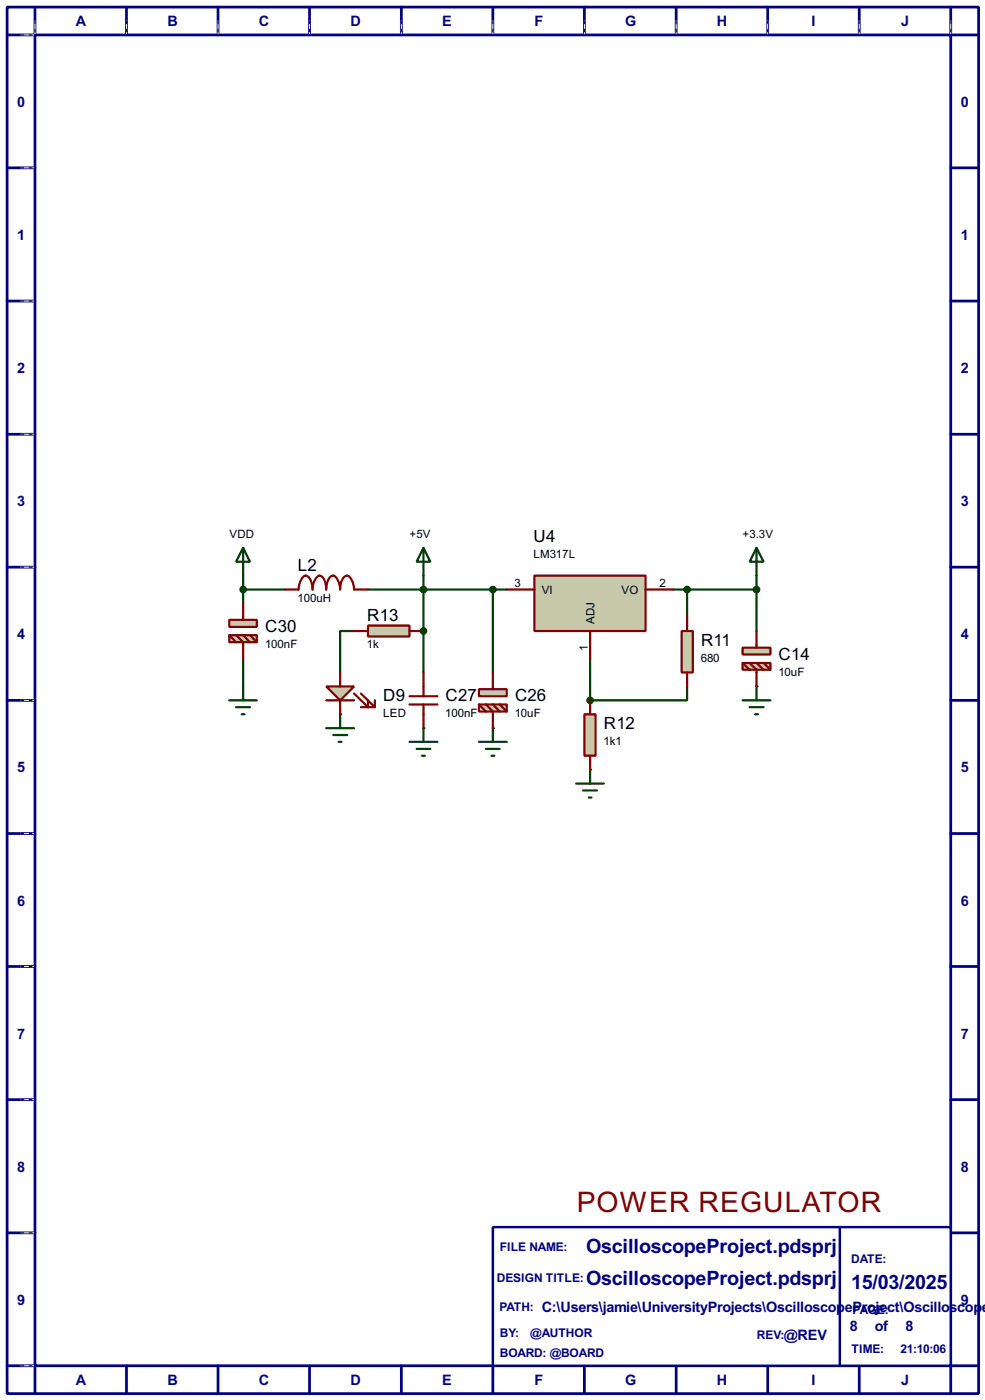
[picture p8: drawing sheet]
<svg xmlns="http://www.w3.org/2000/svg" width="180mm" height="256mm" viewBox="0 0 180 256" stroke-linecap="round" stroke-linejoin="round" font-family="sans-serif">
<g fill="none" stroke="#000080" stroke-width=".5">
<path d="M1.3 1.3h177.8v254h-177.8zM6.4 6.4h167.6v243.8h-167.6zM6.4 1.3v5.1h-5.1M23.2 1.3v5.1M39.9 1.3v5.1M56.7 1.3v5.1M73.5 1.3v5.1M90.2 1.3v5.1M107 1.3v5.1M123.8 1.3v5.1M140.5 1.3v5.1M157.3 1.3v5.1"/>
<path d="M174 1.3v5.1h5.1M1.3 30.8h5.1M174 30.8h5.1M1.3 55.2h5.1M174 55.2h5.1M1.3 79.6h5.1M174 79.6h5.1M1.3 103.9h5.1M174 103.9h5.1M1.3 128.3h5.1M174 128.3h5.1M1.3 152.7h5.1"/>
<path d="M174 152.7h5.1M1.3 177.1h5.1M174 177.1h5.1M1.3 201.5h5.1M174 201.5h5.1M1.3 225.9h5.1M174 225.9h5.1M1.3 250.2h5.1v5.1M23.2 250.2v5.1M39.9 250.2v5.1M56.7 250.2v5.1M73.5 250.2v5.1"/>
<path d="M90.2 250.2v5.1M107 250.2v5.1M123.8 250.2v5.1M140.5 250.2v5.1M157.3 250.2v5.1M179.1 250.2h-5.1v5.1"/>
</g>
<g fill="none" stroke="#fff" stroke-width=".18">
<path d="M3.9 6.4h2.3M6.4 3.9v2.3M23.2 3.9v2.3M39.9 3.9v2.3M56.7 3.9v2.3M73.5 3.9v2.3M90.2 3.9v2.3M107 3.9v2.3M123.8 3.9v2.3M140.5 3.9v2.3M157.3 3.9v2.3M174 3.9v2.3"/>
<path d="M3.9 30.8h2.3M3.9 55.2h2.3M3.9 79.6h2.3M3.9 103.9h2.3M3.9 128.3h2.3M3.9 152.7h2.3M3.9 177.1h2.3M3.9 201.5h2.3M3.9 225.9h2.3M3.9 250.2h2.3"/>
</g>
<g fill="none" stroke="#000" stroke-width=".18" stroke-dasharray=".5 1">
<path d="M3.9 6.4h2.3M6.4 3.9v2.3M23.2 3.9v2.3M39.9 3.9v2.3M56.7 3.9v2.3M73.5 3.9v2.3M90.2 3.9v2.3M107 3.9v2.3M123.8 3.9v2.3M140.5 3.9v2.3M157.3 3.9v2.3M174 3.9v2.3"/>
<path d="M3.9 30.8h2.3M3.9 55.2h2.3M3.9 79.6h2.3M3.9 103.9h2.3M3.9 128.3h2.3M3.9 152.7h2.3M3.9 177.1h2.3M3.9 201.5h2.3M3.9 225.9h2.3M3.9 250.2h2.3"/>
</g>
<path d="M90.2 224.8h83.8v25.4h-83.8z" fill="#fff" stroke="#000080" stroke-width=".45"/>
<path d="M153.7 224.8v25.4" fill="none" stroke="#000080" stroke-width=".45"/>
<circle cx="138.5" cy="125.8" r=".2" fill="#004000"/>
<path d="M108 120.7v7.6h17.8v-2.5" fill="none" stroke="#004000" stroke-width=".4"/>
<g fill="#004000">
<circle cx="108" cy="141" r=".2"/>
<circle cx="108" cy="128.3" r=".2"/>
<circle cx="90.2" cy="133.4" r=".2"/>
<circle cx="77.5" cy="115.6" r=".2"/>
</g>
<path d="M64.8 115.6h-2.5v7.6" fill="none" stroke="#004000" stroke-width=".4"/>
<circle cx="62.3" cy="130.9" r=".2" fill="#004000"/>
<path d="M77.5 115.6v7.6" fill="none" stroke="#004000" stroke-width=".4"/>
<circle cx="77.5" cy="133.4" r=".2" fill="#004000"/>
<path d="M44.5 108h7.6M44.5 105.5v5M67.4 108h25.4M77.5 105.5v10.1M90.2 108v15.2M123.2 108h15.3M125.8 108v5.1M138.5 105.5v10.1M44.5 120.7v5.1" fill="none" stroke="#004000" stroke-width=".4"/>
<path d="M97.8 105.5h20.4v10.1h-20.4z" fill="#c8c8aa" stroke="#800000" stroke-width=".4"/>
<path d="M92.8 108h5M108 115.6v5.1M118.2 108h5" fill="none" stroke="#800000" stroke-width=".4"/>
<path d="M124.8 115.6h2v7.6h-2z" fill="#c8c8aa" stroke="#800000" stroke-width=".4"/>
<path d="M125.8 113.1v2.5M125.8 123.2v2.6" fill="none" stroke="#800000" stroke-width=".4"/>
<path d="M138.5 100.4l1.3 2.5h-2.6zM138.5 100.4v5.1M135.9 128.3h5.1M137.2 129.6h2.6M138.2 130.9h.5M138.5 125.8v2.5" fill="none" stroke="#004000" stroke-width=".4"/>
<g fill="#c8c8aa" stroke="#800000" stroke-width=".4">
<path d="M135.9 118.7h5.1v1.2h-5.1z"/>
<path d="M135.9 121.5h5.1v1.2h-5.1z"/>
</g>
<path d="M138.5 115.6v3.1M135.9 121.5l1.3 1.2M137.2 121.5l1.3 1.2v3.1M138.5 121.5l1.3 1.2M139.8 121.5l1.2 1.2" fill="none" stroke="#800000" stroke-width=".4"/>
<circle cx="108" cy="128.3" r=".5" fill="#004000" stroke="#004000" stroke-width=".4"/>
<path d="M105.5 143.6h5M106.7 144.8h2.6M107.8 146.1h.5M108 141v2.6" fill="none" stroke="#004000" stroke-width=".4"/>
<path d="M107 130.9h2v7.6h-2z" fill="#c8c8aa" stroke="#800000" stroke-width=".4"/>
<path d="M108 128.3v2.6M108 138.5v2.5" fill="none" stroke="#800000" stroke-width=".4"/>
<path d="M87.7 135.9h5.1M89 137.2h2.5M90 138.5h.5M90.2 133.4v2.5" fill="none" stroke="#004000" stroke-width=".4"/>
<g fill="#c8c8aa" stroke="#800000" stroke-width=".4">
<path d="M87.7 126.3h5.1v1.3h-5.1z"/>
<path d="M87.7 129.1h5.1v1.3h-5.1z"/>
</g>
<path d="M87.7 129.1l1.3 1.3M89 129.1l1.2 1.3v3M90.2 123.2v3.1M90.2 129.1l1.3 1.3M91.5 129.1l1.3 1.3" fill="none" stroke="#800000" stroke-width=".4"/>
<path d="M67.4 114.6h7.6v2h-7.6z" fill="#c8c8aa" stroke="#800000" stroke-width=".4"/>
<path d="M64.8 115.6h2.6M75 115.6h2.5" fill="none" stroke="#800000" stroke-width=".4"/>
<path d="M77.5 100.4l1.3 2.5h-2.5zM77.5 100.4v5.1M59.7 133.4h5.1M61 134.7h2.6M62 135.9h.5M62.3 130.9v2.5" fill="none" stroke="#004000" stroke-width=".4"/>
<circle cx="77.5" cy="115.6" r=".5" fill="#004000" stroke="#004000" stroke-width=".4"/>
<path d="M59.7 125.8h5.1l-2.5 2.5z" fill="#c8c8aa" stroke="#800000" stroke-width=".4"/>
<path d="M52.1 108h2.6a2.68 2.68 0 0 1 1.2-2.5 2.33 2.33 0 0 1 1.3 2.5 2.68 2.68 0 0 1 1.3-2.5 1.47 1.47 0 0 1 1 1.3l.2 1.2a2.33 2.33 0 0 1 1.3-2.5 2.68 2.68 0 0 1 1.3 2.5 3.1 3.1 0 0 1 .9-2.5 .88 .88 0 0 1 1.2 .7l.3 1.2 .1 .6h2.6M59.7 128.3h5.1M62.3 123.2v2.6M62.3 128.3v2.6M64.8 127.1l2.6 2.5v-1.3M66.1 127.1l2.5 2.5M66.1 129.6h2.5M68.6 128.3v1.3M75 127.6h5.1M75 129.1h5.1M77.5 123.2v4.4M77.5 129.1v4.3" fill="none" stroke="#800000" stroke-width=".4"/>
<path d="M42 128.3h5M43.2 129.6h2.6M44.3 130.9h.5M44.5 125.8v2.5M75 135.9h5.1M76.3 137.2h2.5M77.3 138.5h.5M77.5 133.4v2.5" fill="none" stroke="#004000" stroke-width=".4"/>
<g fill="#004000" stroke="#004000" stroke-width=".4">
<circle cx="77.5" cy="108" r=".5"/>
<circle cx="90.2" cy="108" r=".5"/>
<circle cx="125.7" cy="108" r=".5"/>
<circle cx="138.4" cy="108" r=".5"/>
</g>
<g fill="#c8c8aa" stroke="#800000" stroke-width=".4">
<path d="M42 113.6h5v1.3h-5z"/>
<path d="M42 116.4h5v1.3h-5z"/>
</g>
<path d="M42 116.4l1.2 1.3M43.2 116.4l1.3 1.3v3M44.5 110.5v3.1M44.5 116.4l1.3 1.3M45.8 116.4l1.2 1.3" fill="none" stroke="#800000" stroke-width=".4"/>
<path d="M44.5 100.4l1.3 2.5h-2.6zM44.5 100.4v5.1" fill="none" stroke="#004000" stroke-width=".4"/>
<circle cx="44.5" cy="108" r=".5" fill="#004000" stroke="#004000" stroke-width=".4"/>
<text font-size="5.8" fill="#800000" x="105.5" y="222">POWER REGULATOR</text>
<g font-size="4.1" fill="#000080">
<text x="107.3" y="229.5">OscilloscopeProject.pdsprj</text>
<text x="107.3" y="235.4">OscilloscopeProject.pdsprj</text>
<text x="155.8" y="236.1">15/03/2025</text>
</g>
<g font-size="3.5">
<text x="97.7" y="99.3">U4</text>
<text x="54.5" y="104.7">L2</text>
<text x="67.2" y="113.8">R13</text>
<text x="48.6" y="115.8">C30</text>
<text x="128.3" y="118.3">R11</text>
<text x="142.5" y="120.9">C14</text>
<text x="70.2" y="128.5">D9</text>
<text x="81.6" y="128.5">C27</text>
<text x="94.3" y="128.5">C26</text>
<text x="110.5" y="133.6">R12</text>
</g>
<g font-size="3" fill="#000080">
<text x="13.9" y="4.9">A</text>
<text x="30.6" y="4.9">B</text>
<text x="47.4" y="4.9">C</text>
<text x="64.1" y="4.9">D</text>
<text x="80.9" y="4.9">E</text>
<text x="97.8" y="4.9">F</text>
<text x="114.4" y="4.9">G</text>
<text x="131.2" y="4.9">H</text>
<text x="148.5" y="4.9">I</text>
<text x="164.9" y="4.9">J</text>
<text x="3.2" y="19.5">0</text>
<text x="175.9" y="19.5">0</text>
<text x="3.2" y="44">1</text>
<text x="175.9" y="44">1</text>
<text x="3.2" y="68.4">2</text>
<text x="175.9" y="68.4">2</text>
<text x="3.2" y="92.7">3</text>
<text x="175.9" y="92.7">3</text>
<text x="3.2" y="117.1">4</text>
<text x="175.9" y="117.1">4</text>
<text x="3.2" y="141.5">5</text>
<text x="175.9" y="141.5">5</text>
<text x="3.2" y="165.9">6</text>
<text x="175.9" y="165.9">6</text>
<text x="3.2" y="190.3">7</text>
<text x="175.9" y="190.3">7</text>
<text x="3.2" y="214.7">8</text>
<text x="175.9" y="214.7">8</text>
<text x="3.2" y="239.1">9</text>
<text x="175.9" y="239.1">9</text>
<text x="99.1" y="240.4">C:\Users\jamie\UniversityProjects\OscilloscopeProject\Oscilloscop</text>
<text x="143.5" y="245.5">@REV</text>
<text x="155.6" y="243.9">8</text>
<text x="160.1" y="243.9">of</text>
<text x="165.7" y="243.9">8</text>
<text x="179.7" y="240.4">e</text>
<text x="13.9" y="253.8">A</text>
<text x="30.6" y="253.8">B</text>
<text x="47.4" y="253.8">C</text>
<text x="64.1" y="253.8">D</text>
<text x="80.9" y="253.8">E</text>
<text x="97.8" y="253.8">F</text>
<text x="114.4" y="253.8">G</text>
<text x="131.2" y="253.8">H</text>
<text x="148.5" y="253.8">I</text>
<text x="164.9" y="253.8">J</text>
</g>
<g font-size="2.5" fill="#000080">
<text x="91.5" y="229.3">FILE NAME:</text>
<text x="155.8" y="231.3">DATE:</text>
<text x="90.9" y="234.9">DESIGN TITLE:</text>
<text x="91.4" y="240.2">PATH:</text>
<text x="91.5" y="245">BY:</text>
<text x="97.1" y="245">@AUTHOR</text>
<text x="138.5" y="245.3">REV:</text>
<text x="156" y="240.7">PAGE:</text>
<text x="91.5" y="248.7">BOARD: @BOARD</text>
<text x="155.8" y="247.8">TIME:</text>
<text x="164.8" y="247.8">21:10:06</text>
</g>
<g font-size="2.4">
<text x="42" y="98.6">VDD</text>
<text x="75" y="98.6">+5V</text>
<text x="135.9" y="98.6">+3.3V</text>
<text x="94.2" y="107.6">3</text>
<text x="97.6" y="102.2">LM317L</text>
<text x="120.7" y="107.6">2</text>
<text x="54.5" y="110.2">100uH</text>
<text x="99.1" y="108.8">VI</text>
<text x="113.7" y="108.8">VO</text>
<text x="48.5" y="118.7">100nF</text>
<text x="67.2" y="118.8">1k</text>
<text x="107.6" y="119.3" transform="rotate(-90 107.6 119.3)">1</text>
<text x="108.8" y="114.3" transform="rotate(-90 108.8 114.3)">ADJ</text>
<text x="128.3" y="121.2">680</text>
<text x="142.5" y="123.8">10uF</text>
<text x="70.1" y="131.4">LED</text>
<text x="81.5" y="131.4">100nF</text>
<text x="94.2" y="131.4">10uF</text>
<text x="110.5" y="136.5">1k1</text>
</g>
</svg>
